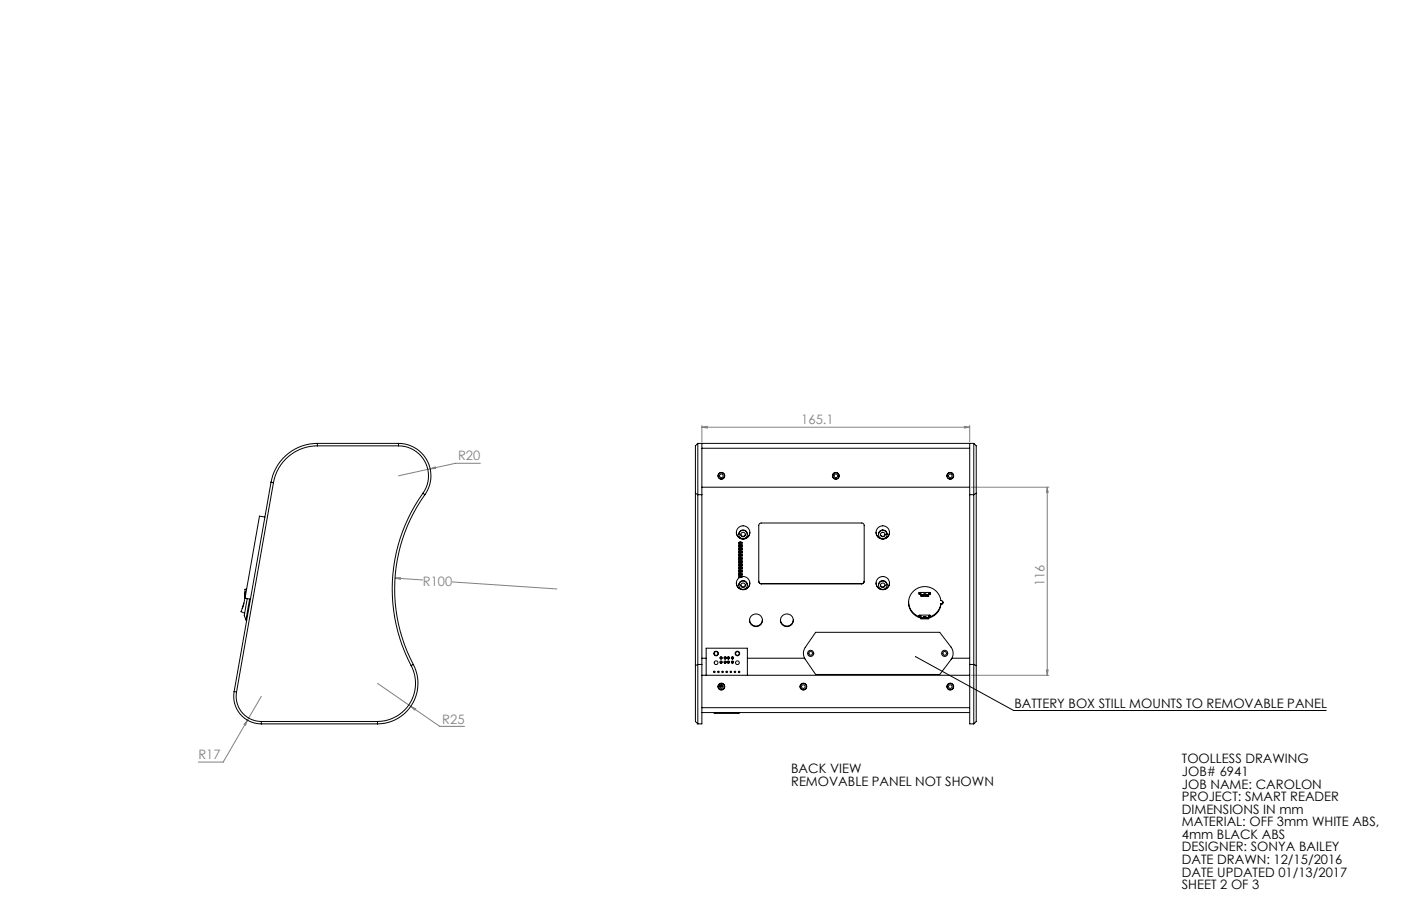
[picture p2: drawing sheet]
<svg xmlns="http://www.w3.org/2000/svg" width="864mm" height="559mm" viewBox="0 0 864 559" stroke-linecap="round" stroke-linejoin="round" font-family="sans-serif">
<g fill="none" stroke="#808080" stroke-width=".62">
<path d="M433 263h3v1zM433 262v10M433 263h165M594 263h4l-4 1zM598 262v10M265 289l3-1v1zM296 286h-15l-35 7M599 300h48M646 300v4h-1zM646 300v116M243 357l4-1v1zM243 357l18 1"/>
<path d="M279 359l64 4M599 416h48M645 413h1v3zM161 429l-8 15M233 421l38 27h15M253 436l3 1v1zM153 444l-2 3h-1zM153 444l-15 26h-16"/>
</g>
<path d="M564 405l61 33h192" fill="none" stroke="#000" stroke-width=".62"/>
<path d="M564 405h1z" fill="#000"/>
<g fill="#808080">
<path d="M253 436l3 2v-1zM265 289h3v-1zM243 357h4v-1zM153 444l-3 3h1z"/>
<path d="M594 263h4l-4 1zM433 263h3v1z"/>
<path d="M645 413h1v3zM646 300v4h-1z"/>
</g>
<g fill="none" stroke="#000" stroke-width=".62">
<path d="M196 275a27 27 0 0 0-27 23M196 273a29 29 0 0 0-29 24M196 275h50M196 273v2M196 273h50M246 275a18 18 0 0 1 15 29M246 273a20 20 0 0 1 16 32M246 273v2M430 273a6 6 0 0 0-1 7v24M430 273v32M430 273h170M433 273v32"/>
<path d="M433 276h165M598 273v32M600 273a6 6 0 0 1 2 7v24M600 273v32M167 297l-23 130M167 297l2 1M169 298l-23 129M163 319l-3-1-9 51 3 1M261 304a102 102 0 0 0-8 107M261 304l1 1M262 305a100 100 0 0 0-7 105M429 304v107"/>
<path d="M429 304l1 1M430 305v105M430 305h3M433 305v105M433 300h165M598 305v105M598 305h2M600 305v105M602 304v107M602 304l-2 1M454 328a4 4 0 0 0 4 4 4 4 0 0 0 4-4M455 330a2.6 2.6 0 0 1 3-3 2.6 2.6 0 0 1 3 3"/>
<path d="M456 336l-1 2h1M456 338l-1 2h1M456 334l-1 1v1l1 1h-1M456 334h1M456 334l1 1M456 338l-1 1M456 335h-1M456 336h1zM456 336v-1h1v1M456 338v-1h1v1M456 336h1M456 338h1z"/>
<path d="M456 338h1M456 340h1zM456 336h.1M456 338h.1M457 330a1.4 1.4 0 0 0 1 1 1.4 1.4 0 0 0 1-1M457 335h.1M457 334v1M457 334v1v1v1M457 336v1v1v1M457 338v1v1v1M540 328a4 4 0 0 0 4 4 4 4 0 0 0 4-4M542 330a2.6 2.6 0 0 1 2-3 2.6 2.6 0 0 1 3 3"/>
<path d="M543 330a1.4 1.4 0 0 0 1 1 1.4 1.4 0 0 0 2-1M454 360a4 4 0 0 0 4 4 4 4 0 0 0 4-4M456 340l-1 2h1M456 342l-1 2h1M456 344l-1 2h1M456 346l-1 2h1l-1 1M456 348l-1 2h1l-1 1M456 350l-1 2h1M456 352l-1 2h1M456 354l-1 2h1M456 354l-1 1M456 352l-1 1"/>
<path d="M456 346l-1 1M456 344l-1 1M456 342l-1 1M456 340l-1 1M456 340v-1h1v1M456 342v-1h1v1M456 344v-1h1v1M456 346v-1h1v1M456 348v-1h1v1M456 350v-1h1v1M456 352v-1h1v1M456 354v-1h1v1"/>
<path d="M456 356h.1M456 340h1M456 342h1zM456 342h1M456 344h1zM456 344h1M456 346h1zM456 346h1M456 348h1zM456 348h1M456 350h1zM456 350h1"/>
<path d="M456 352h1zM456 352h1M456 354h1zM456 354h1M456 340h.1M456 342h.1M456 348h.1M456 350h.1M456 352h.1M456 354h.1M456 356l1-1h-1v1M456 344h.1"/>
<path d="M456 346h.1M457 354v2h-1M457 340v1v1v1M457 342v2v1M457 344v2v1M457 346v2v1M457 348v2v1M457 350v2v1M457 352v2v1M457 356a4 4 0 0 1 5 5 4 4 0 0 1-6 2 4 4 0 0 1 0-7M468 358v2h1M469 360h.1"/>
<path d="M469 360h62M531 360h.1M533 358l-1 2h-1M540 360a4 4 0 0 0 4 4 4 4 0 0 0 4-4M150 372l-1 3M151 368v1M151 368h.1M151 365v4M152 363h-1a27 27 0 0 1-2 14l2 1M152 369l-1 11 1 2M154 369l-2 13M455 361a2.6 2.6 0 0 1 3-3 2.6 2.6 0 0 1 3 3"/>
<path d="M457 361a1.4 1.4 0 0 0 1 1 1.4 1.4 0 0 0 1-1M469 360h-1v-1v-35v-1h1h63l1 1v35l-2 1M542 361a2.6 2.6 0 0 1 2-3 2.6 2.6 0 0 1 3 3M543 361a1.4 1.4 0 0 0 1 1 1.4 1.4 0 0 0 2-1M560 371a10 10 0 0 0 7 9M567 366h.1M567 380h.1M567 366h7M567 380h7M567 366l1 1M567 380v1M567 366l1 2"/>
<path d="M567 380l1 2M568 368h4M569 367h-1h4h-1M569 367l-1 1M569 367h2M569 366h2zM571 367l1 1M573 366l-1 2M573 380l-1 2M573 366h.1M573 366l-1 1M573 380v1"/>
<path d="M573 380h.1M574 366h-1M574 380h-1M574 380h.1M580 373a10 10 0 0 1-8 8M580 372a10 10 0 0 1-6 8M580 373h.1M580 372v1M580 372h.1M581 371l-1-1a10 10 0 0 0-16-6 10 10 0 0 0 4 17M581 371v1l-1 1M581 371l-1 1"/>
<path d="M152 382h.1M462 382a4 4 0 0 0 4 4 4 4 0 0 0 4-4M481 382a4 4 0 0 0 4 4 4 4 0 0 0 4-4M503 390h76l7 9a6 6 0 0 1 0 8l-7 9h-76l-7-9a6 6 0 0 1 0-8zM567 381h1M568 382h4M569 381l-1 1M569 381h2M569 381h-1h4h-1M569 380h2zM571 381l1 1M572 381h1"/>
<path d="M253 411a24 24 0 0 1-20 34M255 410a25 25 0 0 1-22 36M255 410l-2 1M429 411v30a6 6 0 0 0 1 5M430 410v36M430 410h3M430 410l-1 1M433 410v36h-3M433 416h165M433 406h2M435 416v-16h26v16M444 406h1"/>
<path d="M447 406h.1M449 406h.1M451 406h1M461 406h35M587 406h11M598 410v36h2M598 410h2M600 410v36M600 410l2 1M602 411v34l-2 1M144 427a17 17 0 0 0 17 19M144 427h2"/>
<path d="M146 427a15 15 0 0 0 15 18M433 436h165M433 439h165M440 439l1 1M441 439v1M441 440h14M445 422a.7 .7 0 0 1 0 1 .7 .7 0 0 1-1 1 .7 .7 0 0 1 0-1M455 439v1M456 439l-1 1M161 445h72M161 445v1M161 446h72"/>
<path d="M233 445v1"/>
<circle cx="445" cy="293" r="1.1"/>
<circle cx="445" cy="293" r="2.1"/>
<circle cx="445" cy="293" r="2"/>
<circle cx="515" cy="293" r="1.1"/>
<circle cx="515" cy="293" r="2.1"/>
<circle cx="515" cy="293" r="2"/>
<circle cx="586" cy="293" r="1.1"/>
<circle cx="586" cy="293" r="2.1"/>
<circle cx="586" cy="293" r="2"/>
<circle cx="458" cy="330" r="2.6"/>
<circle cx="458" cy="328" r="4"/>
<circle cx="458" cy="330" r="1.4"/>
<circle cx="544" cy="330" r="1.4"/>
<circle cx="544" cy="328" r="4"/>
<circle cx="544" cy="330" r="2.6"/>
<circle cx="544" cy="360" r="4"/>
<circle cx="458" cy="361" r="2.6"/>
<circle cx="458" cy="361" r="1.4"/>
<circle cx="544" cy="361" r="2.6"/>
<circle cx="544" cy="361" r="1.4"/>
<circle cx="466" cy="383" r="4"/>
<circle cx="485" cy="383" r="4"/>
<circle cx="440" cy="414" r=".5"/>
<circle cx="441" cy="403" r="1.4"/>
<circle cx="441" cy="409" r="1.2"/>
<circle cx="441" cy="403" r="1.2"/>
<circle cx="443" cy="414" r=".5"/>
<circle cx="444" cy="406" r=".7"/>
<circle cx="444" cy="408" r=".7"/>
<circle cx="444" cy="408" r=".5"/>
<circle cx="444" cy="406" r=".5"/>
<circle cx="445" cy="414" r=".5"/>
<circle cx="447" cy="406" r=".7"/>
<circle cx="447" cy="408" r=".7"/>
<circle cx="447" cy="408" r=".5"/>
<circle cx="447" cy="406" r=".5"/>
<circle cx="448" cy="414" r=".5"/>
<circle cx="449" cy="406" r=".7"/>
<circle cx="449" cy="408" r=".7"/>
<circle cx="449" cy="408" r=".5"/>
<circle cx="449" cy="406" r=".5"/>
<circle cx="451" cy="414" r=".5"/>
<circle cx="451" cy="406" r=".7"/>
<circle cx="451" cy="408" r=".7"/>
<circle cx="451" cy="408" r=".5"/>
<circle cx="451" cy="406" r=".5"/>
<circle cx="453" cy="414" r=".5"/>
<circle cx="455" cy="403" r="1.4"/>
<circle cx="455" cy="409" r="1.2"/>
<circle cx="455" cy="403" r="1.2"/>
<circle cx="456" cy="414" r=".5"/>
<circle cx="500" cy="403" r="1.9"/>
<circle cx="500" cy="403" r="1.1"/>
<circle cx="582" cy="403" r="1.9"/>
<circle cx="582" cy="403" r="1.1"/>
<circle cx="444" cy="423" r=".5"/>
<circle cx="445" cy="423" r="1.1"/>
<circle cx="445" cy="423" r="2.1"/>
<circle cx="445" cy="423" r="2"/>
<circle cx="495" cy="423" r="1.1"/>
<circle cx="495" cy="423" r="2.1"/>
<circle cx="495" cy="423" r="2"/>
<circle cx="586" cy="423" r="1.1"/>
<circle cx="586" cy="423" r="2.1"/>
<circle cx="586" cy="423" r="2"/>
</g>
<g font-size="8" fill="#808080">
<text x="494" y="262">165.1</text>
<text x="282" y="284">R20</text>
<text x="261" y="361">R100</text>
<text x="644" y="361" transform="rotate(-90 644 361)">116</text>
<text x="273" y="446">R25</text>
<text x="122" y="468">R17</text>
</g>
<g font-size="8">
<text x="625" y="436">BATTERY BOX STILL MOUNTS TO REMOVABLE PANEL</text>
<text x="729" y="471">TOOLLESS DRAWING</text>
<text x="488" y="477">BACK VIEW</text>
<text x="729" y="479">JOB# 6941</text>
<text x="488" y="485">REMOVABLE PANEL NOT SHOWN</text>
<text x="729" y="486">JOB NAME: CAROLON</text>
<text x="729" y="494">PROJECT: SMART READER</text>
<text x="729" y="502">DIMENSIONS IN mm</text>
<text x="729" y="510">MATERIAL: OFF 3mm WHITE ABS,</text>
<text x="729" y="517">4mm BLACK ABS</text>
<text x="729" y="525">DESIGNER: SONYA BAILEY</text>
<text x="729" y="533">DATE DRAWN: 12/15/2016</text>
<text x="729" y="541">DATE UPDATED 01/13/2017</text>
<text x="729" y="548">SHEET 2 OF 3</text>
</g>
</svg>
